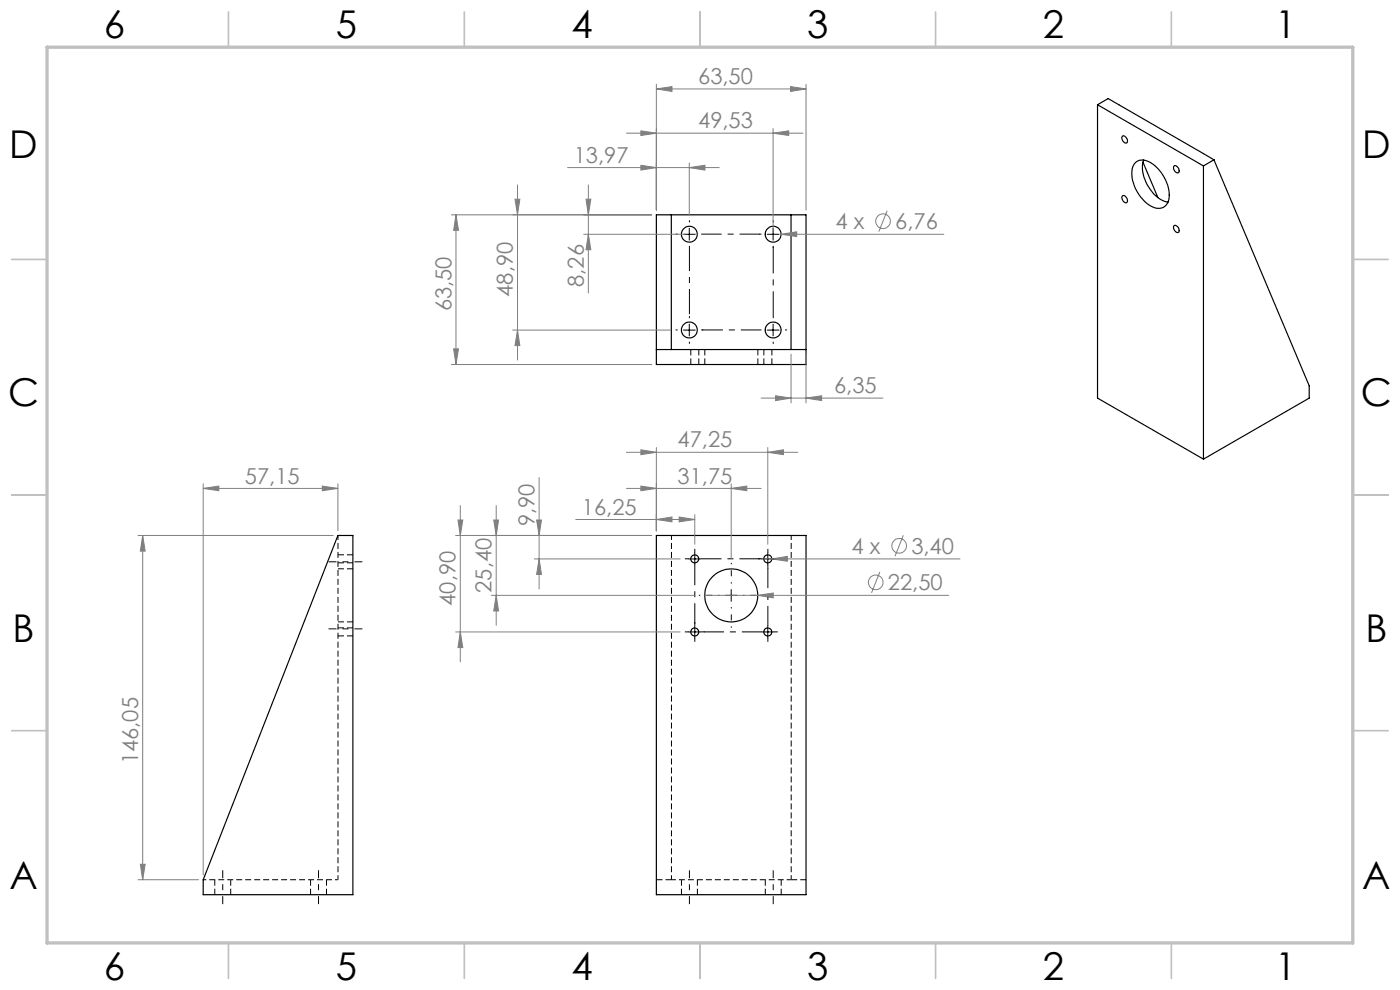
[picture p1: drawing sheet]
<svg xmlns="http://www.w3.org/2000/svg" width="297mm" height="210mm" viewBox="0 0 297 210" stroke-linecap="round" stroke-linejoin="round" font-family="sans-serif">
<path d="M71.7 186.6v-73M142.4 186.6h25.4M142.4 186.6v-73M167.8 186.6v-73" fill="none" stroke="#000" stroke-width=".21" stroke-dasharray="1.3 .6" stroke-dashoffset=".3" stroke-linecap="butt"/>
<g fill="none" stroke="#000" stroke-width=".21" stroke-dasharray="1.3 .6" stroke-linecap="butt">
<path d="M146.5 74.1v3.2M148.2 77.3v-3.2M149.5 74.1v3.2M160.8 77.3v-3.2M162 74.1v3.2M163.7 77.3v-3.2M71.7 119.4h3.2M74.9 117.7h-3.2M71.7 134.9h3.2M71.7 131.9h3.2M74.9 133.2h-3.2M74.9 120.7h-3.2"/>
<path d="M45.6 186.6v3.2M48.9 189.8v-3.2M65.9 186.6v3.2M69.3 189.8v-3.2M139.3 186.6h3.1M144.6 186.6v3.2M147.9 189.8v-3.2M162.3 186.6v3.2M165.7 189.8v-3.2M167.8 186.6h3.2"/>
</g>
<g fill="none" stroke="#000" stroke-width=".25">
<path d="M232.8 22.2v62.2l22.5 13M232.8 22.2l22.5 13M232.8 22.2l2.3-1.3 22.4 13M238.1 28.9a.94 .94 0 0 1 .9 .4 .94 .94 0 0 1 0 1 1 1 0 0 1-.9-1.4zM240.8 34.5a2.71 2.71 0 0 1 3.7 .2 8.2 8.2 0 0 1 3.4 8 2.35 2.35 0 0 1-3.8 1 8.1 8.1 0 0 1-3.8-8.2zM242.5 34.4l3.1 7.5M242.6 34a7.8 7.8 0 0 0 2.9 7.8l1.2 .8 1.1 .3M249 35.3a.74 .74 0 0 1 .8 0 .74 .74 0 0 1 .3 .7 .44 .44 0 0 1-.2 .7 .44 .44 0 0 1-.6-.3l-.3-.5zM255.3 35.2v62.2M257.5 33.9l-2.2 1.3M257.5 33.9l20.2 47.9v2.6l-22.4 13M139.2 45.6h31.8v31.7h-31.8z"/>
<path d="M142.4 45.6v28.5M167.8 45.6v28.5M238.1 41.5a.94 .94 0 0 1 .9 .5 .94 .94 0 0 1 0 1 1 1 0 0 1-.9-1.5zM249 48a.74 .74 0 0 1 .8 0 .74 .74 0 0 1 .3 .7 .44 .44 0 0 1-.2 .6 .44 .44 0 0 1-.6-.2l-.3-.6zM139.2 74.1h31.8M71.7 113.6h3.2v76.2h-31.8v-3.2zM139.2 113.6h31.8v76.2h-31.8z"/>
<circle cx="146.2" cy="49.7" r="1.68"/>
<circle cx="164" cy="49.7" r="1.68"/>
<circle cx="146.2" cy="70" r="1.68"/>
<circle cx="164" cy="70" r="1.68"/>
<circle cx="147.4" cy="118.5" r=".85"/>
<circle cx="162.9" cy="118.5" r=".85"/>
<circle cx="147.4" cy="134" r=".86"/>
<circle cx="155.1" cy="126.3" r="5.6"/>
<circle cx="162.9" cy="134" r=".86"/>
</g>
<path d="M43.1 186.6h28.6" fill="none" stroke="#000" stroke-width=".21" stroke-dasharray="1.3 .6" stroke-dashoffset=".6" stroke-linecap="butt"/>
<g fill="none" stroke="#808080" stroke-width=".21">
<path d="M139.2 18.9l3.4-.5v1zM139.2 17.9v26.6M139.2 18.9h31.8M167.7 18.4l3.3 .5-3.3 .5zM171 17.9v26.6M109.8 39.2v37.2M120.4 35.6h32.2M124.8 39.2v23M132.9 28.2h37.5M136 35.1l3.2 .5-3.2 .5zM136 27.8l3.2 .4-3.2 .5zM146.2 35.6l3.3-.5v1z"/>
<path d="M146.2 34.6v11.1M164 28.2l3.3-.4v.9zM164 27.3v21.4M96.7 45.6v31.7M96.7 45.6l.6 3.3h-1.1zM109.3 42.3h1l-.5 3.3zM123.8 49.7h21.4M124.3 42.3h1l-.5 3.3zM124.8 49.7l.5 3.3h-1zM138.3 45.6h-42.6M165.7 49.7l3.3-.5v1zM165.7 49.7h34.5"/>
<path d="M188.2 44.7l-1.8 4.4M95.7 77.3h42.6M96.2 74h1.1l-.6 3.3zM108.8 70h33.5M109.8 70l.5 3.3h-1zM167.8 75.1v10.4M171 75.1v10.4M132.9 95.9h36.3M136 95.4l3.2 .5-3.2 .5zM139.2 94.9v17.7M161.5 84.4h25.8M162.9 95.9l3.3-.5v1z"/>
<path d="M162.9 94.9v20.6M164.5 84l3.3 .4-3.3 .6zM171 84.4l3.3-.4v1zM29.3 113.6h41.4M30.3 113.6l.5 3.3h-1zM30.3 113.6v73M43.1 103.6l3.3-.5v1zM43.1 102.6v83M43.1 103.6h28.6M68.4 103.1l3.3 .5-3.3 .5zM71.7 102.6v10M96.7 113.6h41.6"/>
<path d="M97.2 110.3h1l-.6 3.3zM97.6 107.2v33.2M104.7 110.3h1.1l-.5 3.3zM105.3 107.2v25.4M113.3 118.6h31M113.8 110.3h1.1l-.5 3.3zM114.4 101.3v23.6M114.4 118.6l.5 3.2h-1.1zM122.1 110.2h25.3M132.9 103.6h28.6M136 103.1l3.2 .5-3.2 .5zM139.2 110.2l3.4-.5v1z"/>
<path d="M144.1 109.7l3.3 .5-3.3 .5zM147.4 109.2v6.3M155.1 103.6l3.3-.5v1zM155.1 102.6v15.8M162 118.6h41.7M163.7 118.6l3.3-.6v1.1zM191.6 113.6l-1.7 4.4M96.7 134h47.6M97.6 134l.6 3.4h-1zM104.2 126.3h43M105.3 126.3l.5 3.3h-1.1zM149.5 126.3h51.8"/>
<path d="M160.8 126.3l3.2-.5v1zM186.7 121.3l-1.8 4.5M29.3 186.6h12.8M29.8 183.3h1l-.5 3.3z"/>
<circle cx="187.3" cy="46.9" r="1.56"/>
<circle cx="190.7" cy="115.8" r="1.56"/>
<circle cx="185.8" cy="123.5" r="1.55"/>
</g>
<path d="M76.9 119.2h-7.2M69.7 133.4h7.2M47.3 184.6v7.2M67.6 184.6v7.2M146.3 191.8v-7.2M164 191.8v-7.2" fill="none" stroke="#000" stroke-width=".21" stroke-dasharray="30.5 1.3 1.3 1.3" stroke-dashoffset="28.8" stroke-linecap="butt"/>
<g fill="none" stroke="#000" stroke-width=".21" stroke-dasharray="30.5 1.3 1.3 1.3" stroke-linecap="butt">
<path d="M143.8 49.7h-.5M146.3 47.2v-.5M161.5 49.7h-.4M164 47.2v-.5M164 52.2v.4M166.5 49.7h.5M143.8 70h-.5M146.3 67.5v-.5M146.3 72.5v.4M148.8 70h.4M164 72.5v.4M166.5 70h.5"/>
<path d="M146.1 118.5h-.8M147.4 117.3v-.9M161.6 118.5h-.8M162.9 117.3v-.9M162.9 119.8v.8M164.1 118.5h.9M146.1 134h-.8M147.4 132.8v-.9M147.4 135.3v.8M148.6 134h.9M162.9 135.3v.8M164.1 134h.9"/>
</g>
<path d="M146.3 52.2v14.5" fill="none" stroke="#000" stroke-width=".21" stroke-dasharray="30.5 1.3 1.3 1.3" stroke-dashoffset="25.1" stroke-linecap="butt"/>
<path d="M148.8 49.7h12.4M161.6 134h-12.3" fill="none" stroke="#000" stroke-width=".21" stroke-dasharray="30.5 1.3 1.3 1.3" stroke-dashoffset="26.2" stroke-linecap="butt"/>
<path d="M164 67.5v-15.2" fill="none" stroke="#000" stroke-width=".21" stroke-dasharray="30.5 1.3 1.3 1.3" stroke-dashoffset="24.8" stroke-linecap="butt"/>
<path d="M161.5 70h-12.5M147.4 119.8v12.5M148.6 118.5h12.7" fill="none" stroke="#000" stroke-width=".21" stroke-dasharray="30.5 1.3 1.3 1.3" stroke-dashoffset="26.1" stroke-linecap="butt"/>
<path d="M152.6 126.3h-4.3M155.1 123.8v-4.4M155.1 128.8v4.4M157.6 126.3h4.4" fill="none" stroke="#000" stroke-width=".21" stroke-dasharray="30.5 1.3 1.3 1.3" stroke-dashoffset="30.2" stroke-linecap="butt"/>
<path d="M162.9 132.8v-12.3" fill="none" stroke="#000" stroke-width=".21" stroke-dasharray="30.5 1.3 1.3 1.3" stroke-dashoffset="26.3" stroke-linecap="butt"/>
<g fill="none" stroke="#000" stroke-width=".21">
<path d="M145 49.7h2.5M146.2 48.4v2.5M162.8 49.7h2.5M164 48.4v2.5M145 70h2.5M146.2 68.7v2.6M162.8 70h2.5M164 68.7v2.6M146.1 118.6h2.5M147.4 117.3v2.5M161.6 118.6h2.5M162.9 117.3v2.5"/>
<path d="M146.1 134h2.5M147.4 132.8v2.5M153.9 126.3h2.5M155.1 125.1v2.5M161.6 134h2.5M162.9 132.8v2.5"/>
</g>
<g fill="none" stroke="#c0c0c0" stroke-width=".35">
<path d="M48.5 2.5v7.5M98.5 2.5v7.5M148.5 2.5v7.5M198.5 2.5v7.5M248.5 2.5v7.5M2.5 55h7.5M287 55h7.5M2.5 105h7.5M287 105h7.5M2.5 155h7.5M287 155h7.5M48.5 200v7.5"/>
<path d="M98.5 200v7.5M148.5 200v7.5M198.5 200v7.5M248.5 200v7.5"/>
</g>
<path d="M10 10h277v190h-277z" fill="none" stroke="#c0c0c0" stroke-width=".7"/>
<g fill="#808080">
<path d="M160.8 126.3l3.2-.5v1z"/>
<path d="M165.7 49.7l3.3-.5v1z"/>
<path d="M163.7 118.6l3.3-.6v1.1z"/>
<path d="M68.4 103.1l3.3 .5-3.3 .5zM43.1 103.6l3.3-.5v1z"/>
<path d="M139.2 110.2l3.4-.5v1zM144.1 109.7l3.3 .5-3.3 .5zM136 103.1l3.2 .5-3.2 .5zM155.1 103.6l3.3-.5v1zM136 95.4l3.2 .5-3.2 .5zM162.9 95.9l3.3-.5v1zM136 35.1l3.2 .5-3.2 .5zM146.2 35.6l3.3-.5v1zM136 27.8l3.2 .4-3.2 .5zM164 28.2l3.3-.4v.9zM139.2 18.9l3.4-.5v1zM167.7 18.4l3.3 .5-3.3 .5zM164.5 84l3.3 .4-3.3 .6zM171 84.4l3.3-.4v1z"/>
<path d="M29.8 183.3h1l-.5 3.3zM30.3 113.6l.5 3.3h-1zM109.8 70l.5 3.3h-1zM109.3 42.3h1l-.5 3.3z"/>
<path d="M113.8 110.3h1.1l-.5 3.3zM114.4 118.6l.5 3.2h-1.1zM104.7 110.3h1.1l-.5 3.3zM105.3 126.3l.5 3.3h-1.1zM97.2 110.3h1l-.6 3.3zM97.6 134l.6 3.4h-1zM124.3 42.3h1l-.5 3.3zM124.8 49.7l.5 3.3h-1zM96.7 45.6l.6 3.3h-1.1zM96.2 74h1.1l-.6 3.3z"/>
</g>
<g font-size="8.1">
<text x="22" y="8">6</text>
<text x="71.2" y="8">5</text>
<text x="121.2" y="8">4</text>
<text x="171.3" y="8">3</text>
<text x="221.3" y="8">2</text>
<text x="270.5" y="8">1</text>
<text x="2" y="33.6">D</text>
<text x="289" y="33.6">D</text>
<text x="1.7" y="86.1">C</text>
<text x="288.7" y="86.1">C</text>
<text x="2.7" y="136.1">B</text>
<text x="289.7" y="136.1">B</text>
<text x="2" y="188.6">A</text>
<text x="289" y="188.6">A</text>
<text x="22" y="208">6</text>
<text x="71.2" y="208">5</text>
<text x="121.2" y="208">4</text>
<text x="171.3" y="208">3</text>
<text x="221.3" y="208">2</text>
<text x="270.5" y="208">1</text>
</g>
<g font-size="4.7" fill="#808080">
<text x="148.1" y="17.8">63,50</text>
<text x="148.1" y="27.2">49,53</text>
<text x="121.7" y="34.5">13,97</text>
<text x="177.2" y="48.6">4 x</text>
<text x="189.9" y="48.6">6,76</text>
<text x="108.8" y="63" transform="rotate(-90 108.8 63)">48,90</text>
<text x="123.8" y="60.8" transform="rotate(-90 123.8 60.8)">8,26</text>
<text x="95.8" y="66" transform="rotate(-90 95.8 66)">63,50</text>
<text x="176.9" y="83.4">6,35</text>
<text x="143.7" y="94.9">47,25</text>
<text x="52" y="102.6">57,15</text>
<text x="143.7" y="102.6">31,75</text>
<text x="113.4" y="111.6" transform="rotate(-90 113.4 111.6)">9,90</text>
<text x="123.5" y="109.2">16,25</text>
<text x="180.6" y="117.5">4 x</text>
<text x="193.3" y="117.5">3,40</text>
<text x="104.3" y="125.7" transform="rotate(-90 104.3 125.7)">25,40</text>
<text x="188.4" y="125.2">22,50</text>
<text x="96.7" y="128.5" transform="rotate(-90 96.7 128.5)">40,90</text>
<text x="29.3" y="162.1" transform="rotate(-90 29.3 162.1)">146,05</text>
</g>
</svg>
